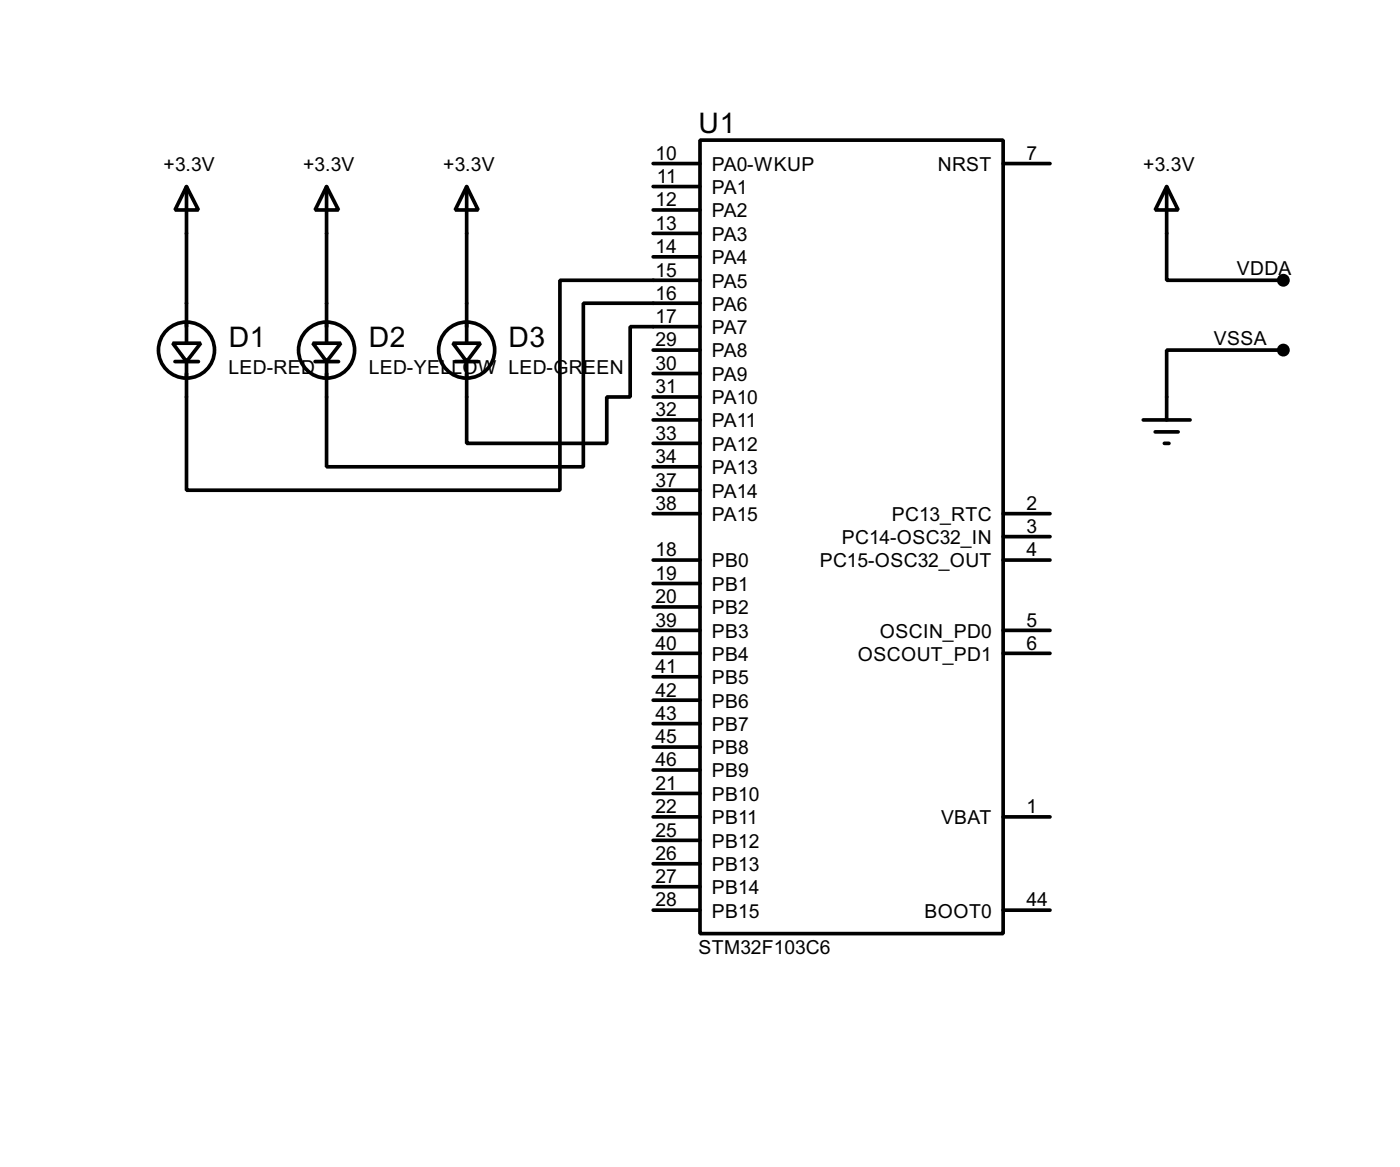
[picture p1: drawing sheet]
<svg xmlns="http://www.w3.org/2000/svg" width="152mm" height="127mm" viewBox="0 0 152 127" stroke-linecap="round" stroke-linejoin="round" font-family="sans-serif">
<g fill="none" stroke="#000" stroke-width=".4">
<path d="M71.1 17.8h5.1M76.2 15.3h33v86.3h-33zM109.2 17.8h5.1M18.8 37.4h3.1l-1.6 2zM19.1 39.4h2.5M20.3 20.3l1.3 2.6h-2.5zM20.3 20.3v17.1M34.1 37.4h3l-1.5 2zM34.3 39.4h2.6M35.6 20.3l1.3 2.6h-2.6zM35.6 20.3v17.1M49.3 37.4h3l-1.5 2z"/>
<path d="M49.6 39.4h2.5M50.8 20.3l1.3 2.6h-2.5zM50.8 20.3v17.1M71.1 22.9h5.1M71.1 20.3h5.1M71.1 25.4h5.1M71.1 28h5.1M71.1 38.1h5.1M76.2 30.5h-15.2v22.9h-40.7v-14M76.2 33h-12.7v17.8h-27.9v-11.4M76.2 35.6h-7.6v7.6h-2.5v5.1h-15.3v-8.9M127 20.3l1.3 2.6h-2.5z"/>
<path d="M127 20.3v10.2h12.7M139.7 38.1h-12.7v7.6M71.1 45.7h5.1M71.1 48.3h5.1M71.1 40.7h5.1M71.1 43.2h5.1M71.1 50.8h5.1M71.1 53.4h5.1M71.1 55.9h5.1M109.2 55.9h5.1M109.2 58.4h5.1M124.5 45.7h5.1"/>
<path d="M125.8 47h2.5M126.8 48.3h.5M71.1 68.6h5.1M71.1 71.1h5.1M71.1 61h5.1M71.1 63.5h5.1M71.1 66.1h5.1M71.1 73.7h5.1M71.1 76.2h5.1M71.1 78.8h5.1M109.2 68.6h5.1M109.2 71.1h5.1"/>
<path d="M109.2 61h5.1M71.1 99.1h5.1M71.1 81.3h5.1M71.1 83.8h5.1M71.1 86.4h5.1M71.1 88.9h5.1M71.1 91.5h5.1M71.1 94h5.1M71.1 96.5h5.1M109.2 99.1h5.1M109.2 88.9h5.1"/>
<circle cx="20.3" cy="38.1" r="3.1"/>
<circle cx="35.5" cy="38.1" r="3.1"/>
<circle cx="50.8" cy="38.1" r="3.1"/>
</g>
<g fill="#000" stroke="#000" stroke-width=".4">
<circle cx="139.7" cy="38.1" r=".5"/>
<circle cx="139.7" cy="30.5" r=".5"/>
</g>
<g font-size="3.5">
<text x="76.1" y="14.5">U1</text>
<text x="24.9" y="37.7">D1</text>
<text x="40.2" y="37.7">D2</text>
<text x="55.4" y="37.7">D3</text>
</g>
<g font-size="2.4">
<text x="71.4" y="17.4">10</text>
<text x="111.8" y="17.4">7</text>
<text x="17.8" y="18.6">+3.3V</text>
<text x="33" y="18.6">+3.3V</text>
<text x="48.3" y="18.6">+3.3V</text>
<text x="71.4" y="22.4">12</text>
<text x="71.5" y="19.9">11</text>
<text x="77.5" y="18.6">PA0-WKUP</text>
<text x="77.5" y="23.6">PA2</text>
<text x="77.5" y="21.1">PA1</text>
<text x="102.1" y="18.6">NRST</text>
<text x="124.5" y="18.6">+3.3V</text>
<text x="71.4" y="25">13</text>
<text x="71.4" y="27.5">14</text>
<text x="77.5" y="26.2">PA3</text>
<text x="77.5" y="28.8">PA4</text>
<text x="134.6" y="29.9">VDDA</text>
<text x="71.4" y="30.1">15</text>
<text x="71.4" y="32.6">16</text>
<text x="71.4" y="35.2">17</text>
<text x="77.5" y="31.3">PA5</text>
<text x="77.5" y="33.8">PA6</text>
<text x="24.9" y="40.7">LED-RED</text>
<text x="40.1" y="40.7">LED-YELLOW LED-GREEN</text>
<text x="71.4" y="37.7">29</text>
<text x="71.4" y="40.2">30</text>
<text x="77.5" y="36.3">PA7</text>
<text x="77.5" y="38.9">PA8</text>
<text x="77.5" y="41.5">PA9</text>
<text x="132.1" y="37.5">VSSA</text>
<text x="71.4" y="42.8">31</text>
<text x="71.4" y="45.3">32</text>
<text x="71.4" y="47.9">33</text>
<text x="77.5" y="44">PA10</text>
<text x="77.5" y="46.5">PA11</text>
<text x="71.4" y="50.4">34</text>
<text x="71.4" y="53">37</text>
<text x="77.5" y="49.1">PA12</text>
<text x="77.5" y="51.6">PA13</text>
<text x="71.4" y="55.5">38</text>
<text x="77.5" y="54.2">PA14</text>
<text x="77.5" y="56.7">PA15</text>
<text x="91.6" y="59.2">PC14-OSC32_IN</text>
<text x="97.1" y="56.7">PC13_RTC</text>
<text x="111.8" y="55.5">2</text>
<text x="111.8" y="58">3</text>
<text x="71.4" y="60.6">18</text>
<text x="71.4" y="63.1">19</text>
<text x="71.4" y="65.7">20</text>
<text x="77.5" y="61.8">PB0</text>
<text x="77.5" y="64.3">PB1</text>
<text x="89.2" y="61.8">PC15-OSC32_OUT</text>
<text x="111.8" y="60.6">4</text>
<text x="71.4" y="68.2">39</text>
<text x="71.4" y="70.7">40</text>
<text x="77.5" y="66.9">PB2</text>
<text x="77.5" y="69.4">PB3</text>
<text x="77.5" y="71.9">PB4</text>
<text x="93.4" y="71.9">OSCOUT_PD1</text>
<text x="95.8" y="69.4">OSCIN_PD0</text>
<text x="111.8" y="68.2">5</text>
<text x="111.8" y="70.7">6</text>
<text x="71.4" y="73.3">41</text>
<text x="71.4" y="75.8">42</text>
<text x="77.5" y="74.5">PB5</text>
<text x="77.5" y="77">PB6</text>
<text x="71.4" y="80.9">45</text>
<text x="71.4" y="83.4">46</text>
<text x="71.4" y="78.4">43</text>
<text x="77.5" y="82.1">PB8</text>
<text x="77.5" y="79.6">PB7</text>
<text x="71.4" y="86">21</text>
<text x="71.4" y="88.5">22</text>
<text x="77.5" y="84.6">PB9</text>
<text x="77.5" y="87.2">PB10</text>
<text x="77.5" y="89.7">PB11</text>
<text x="102.4" y="89.7">VBAT</text>
<text x="111.8" y="88.5">1</text>
<text x="71.4" y="91.1">25</text>
<text x="71.4" y="93.6">26</text>
<text x="77.5" y="92.3">PB12</text>
<text x="77.5" y="94.8">PB13</text>
<text x="71.4" y="96.1">27</text>
<text x="71.4" y="98.7">28</text>
<text x="77.5" y="97.3">PB14</text>
<text x="77.5" y="99.9">PB15</text>
<text x="100.6" y="99.9">BOOT0</text>
<text x="111.8" y="98.7">44</text>
<text x="76" y="103.8">STM32F103C6</text>
</g>
</svg>
